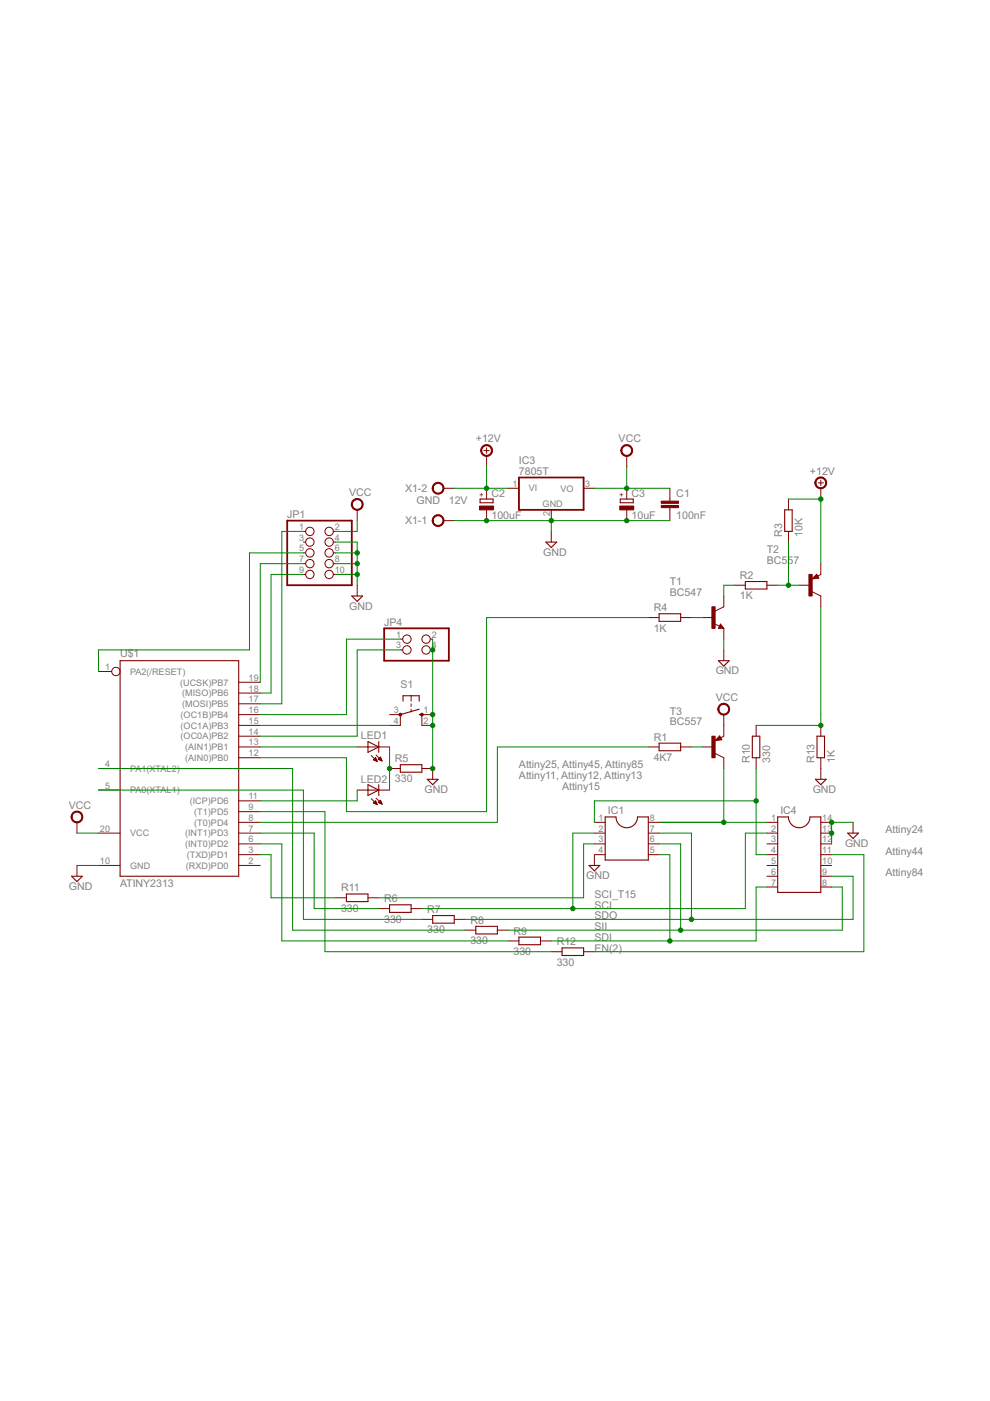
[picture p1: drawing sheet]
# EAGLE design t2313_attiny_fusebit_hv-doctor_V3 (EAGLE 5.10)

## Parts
C1  100nF  C-EU050-024X044  [C050-024X044]
C2  100uF  CPOL-EUE2.5-6  [E2,5-6]
C3  10uF  CPOL-EUE2.5-6  [E2,5-6]
IC1  DIL8S  [SOCKED-08]
IC3  7805T  [TO220H]
IC4  DIL14S  [SOCKED-14]
JP1  PINHD-2X5  [2X05]
JP4  PINHD-2X2  [2X02]
LED1  LED3MM  [LED3MM]
LED2  LED3MM  [LED3MM]
R1  4K7  R-EU_0207/10  [0207/10]
R2  1K  R-EU_0207/10  [0207/10]
R3  10K  R-EU_0207/10  [0207/10]
R4  1K  R-EU_0207/10  [0207/10]
R5  330  R-EU_0207/10  [0207/10]
R6  330  R-EU_0207/10  [0207/10]
R7  330  R-EU_0207/10  [0207/10]
R8  330  R-EU_0207/10  [0207/10]
R9  330  R-EU_0207/10  [0207/10]
R10  330  R-EU_0207/10  [0207/10]
R11  330  R-EU_0207/10  [0207/10]
R12  330  R-EU_0207/10  [0207/10]
R13  1K  R-EU_0207/10  [0207/10]
S1  10-XX  [B3F-10XX]
T1  BC547  BC547A-NPN-TO92-EBC  [TO92-EBC]
T2  BC557  BC557A-PNP-TO92-EBC  [TO92-EBC]
T3  BC557  BC557A-PNP-TO92-EBC  [TO92-EBC]
U$1  ATINY2313  TINY2313-*P*  [DIL20]
X1  GND 12V  AK500/2  [AK500/2]

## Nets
+12V: C2.+ IC3.1(VI) R3.2 T2.E X1.2
GND: C1.2 C2.- C3.- IC1.4 IC3.2(GND) IC4.12 IC4.13 IC4.14 JP1.4 JP1.6 JP1.8 JP1.10 JP4.2 JP4.4 R5.2 R13.1 S1.1(S) S1.2(S1) T1.E U$1.10(GND) X1.1
N$1: R4.1 U$1.12((AIN0)PB0)
N$2: R1.1 U$1.8((T0)PD4)
N$3: R7.1 U$1.5(PA0(XTAL1))
N$4: R8.1 U$1.4(PA1(XTAL2))
N$5: LED1.K(C) LED2.K(C) R5.1
N$6: R1.2 T3.B
N$7: IC1.1 IC4.4 R10.1
N$8: R2.2 R3.1 T2.B
N$9: R2.1 T1.C
N$10: R4.2 T1.B
N$11: LED1.A U$1.13((AIN1)PB1)
N$12: JP1.5 U$1.1(PA2(/RESET))
N$13: JP1.7 U$1.19((UCSK)PB7)
N$14: JP1.9 U$1.18((MISO)PB6)
N$15: JP1.1 U$1.17((MOSI)PB5)
N$16: IC4.11 R12.2
N$18: JP4.1 U$1.16((OC1B)PB4)
N$19: R6.1 U$1.7((INT1)PD3)
N$20: LED2.A U$1.11((ICP)PD6)
N$21: R12.1 U$1.9((T1)PD5)
N$22: R9.1 U$1.6((INT0)PD2)
N$23: JP4.3 U$1.14((OC0A)PB2)
N$24: S1.4(P1) U$1.15((OC1A)PB3)
N$25: R10.2 R13.2 T2.C
N$26: IC1.3 R11.2
N$27: R11.1 U$1.3((TXD)PD1)
N$29: IC1.8 IC4.1 T3.C
SCI: IC1.2 IC4.2 R6.2
SDI: IC1.5 IC4.7 R9.2
SDO: IC1.7 IC4.9 R7.2
SII: IC1.6 IC4.8 R8.2
VCC: C1.1 C3.+ IC3.3(VO) JP1.2 T3.E U$1.20(VCC)
Unconnected: IC4.3 IC4.5 IC4.6 IC4.10 JP1.3 S1.3(P) U$1.2((RXD)PD0)

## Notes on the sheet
- Attiny25, Attiny45, Attiny85
- Attiny11, Attiny12, Attiny13
- Attiny15
- Attiny24
- Attiny44
- Attiny84
- SCI_T15
- SCI
- SDO
- SII
- SDI
- EN(2)
